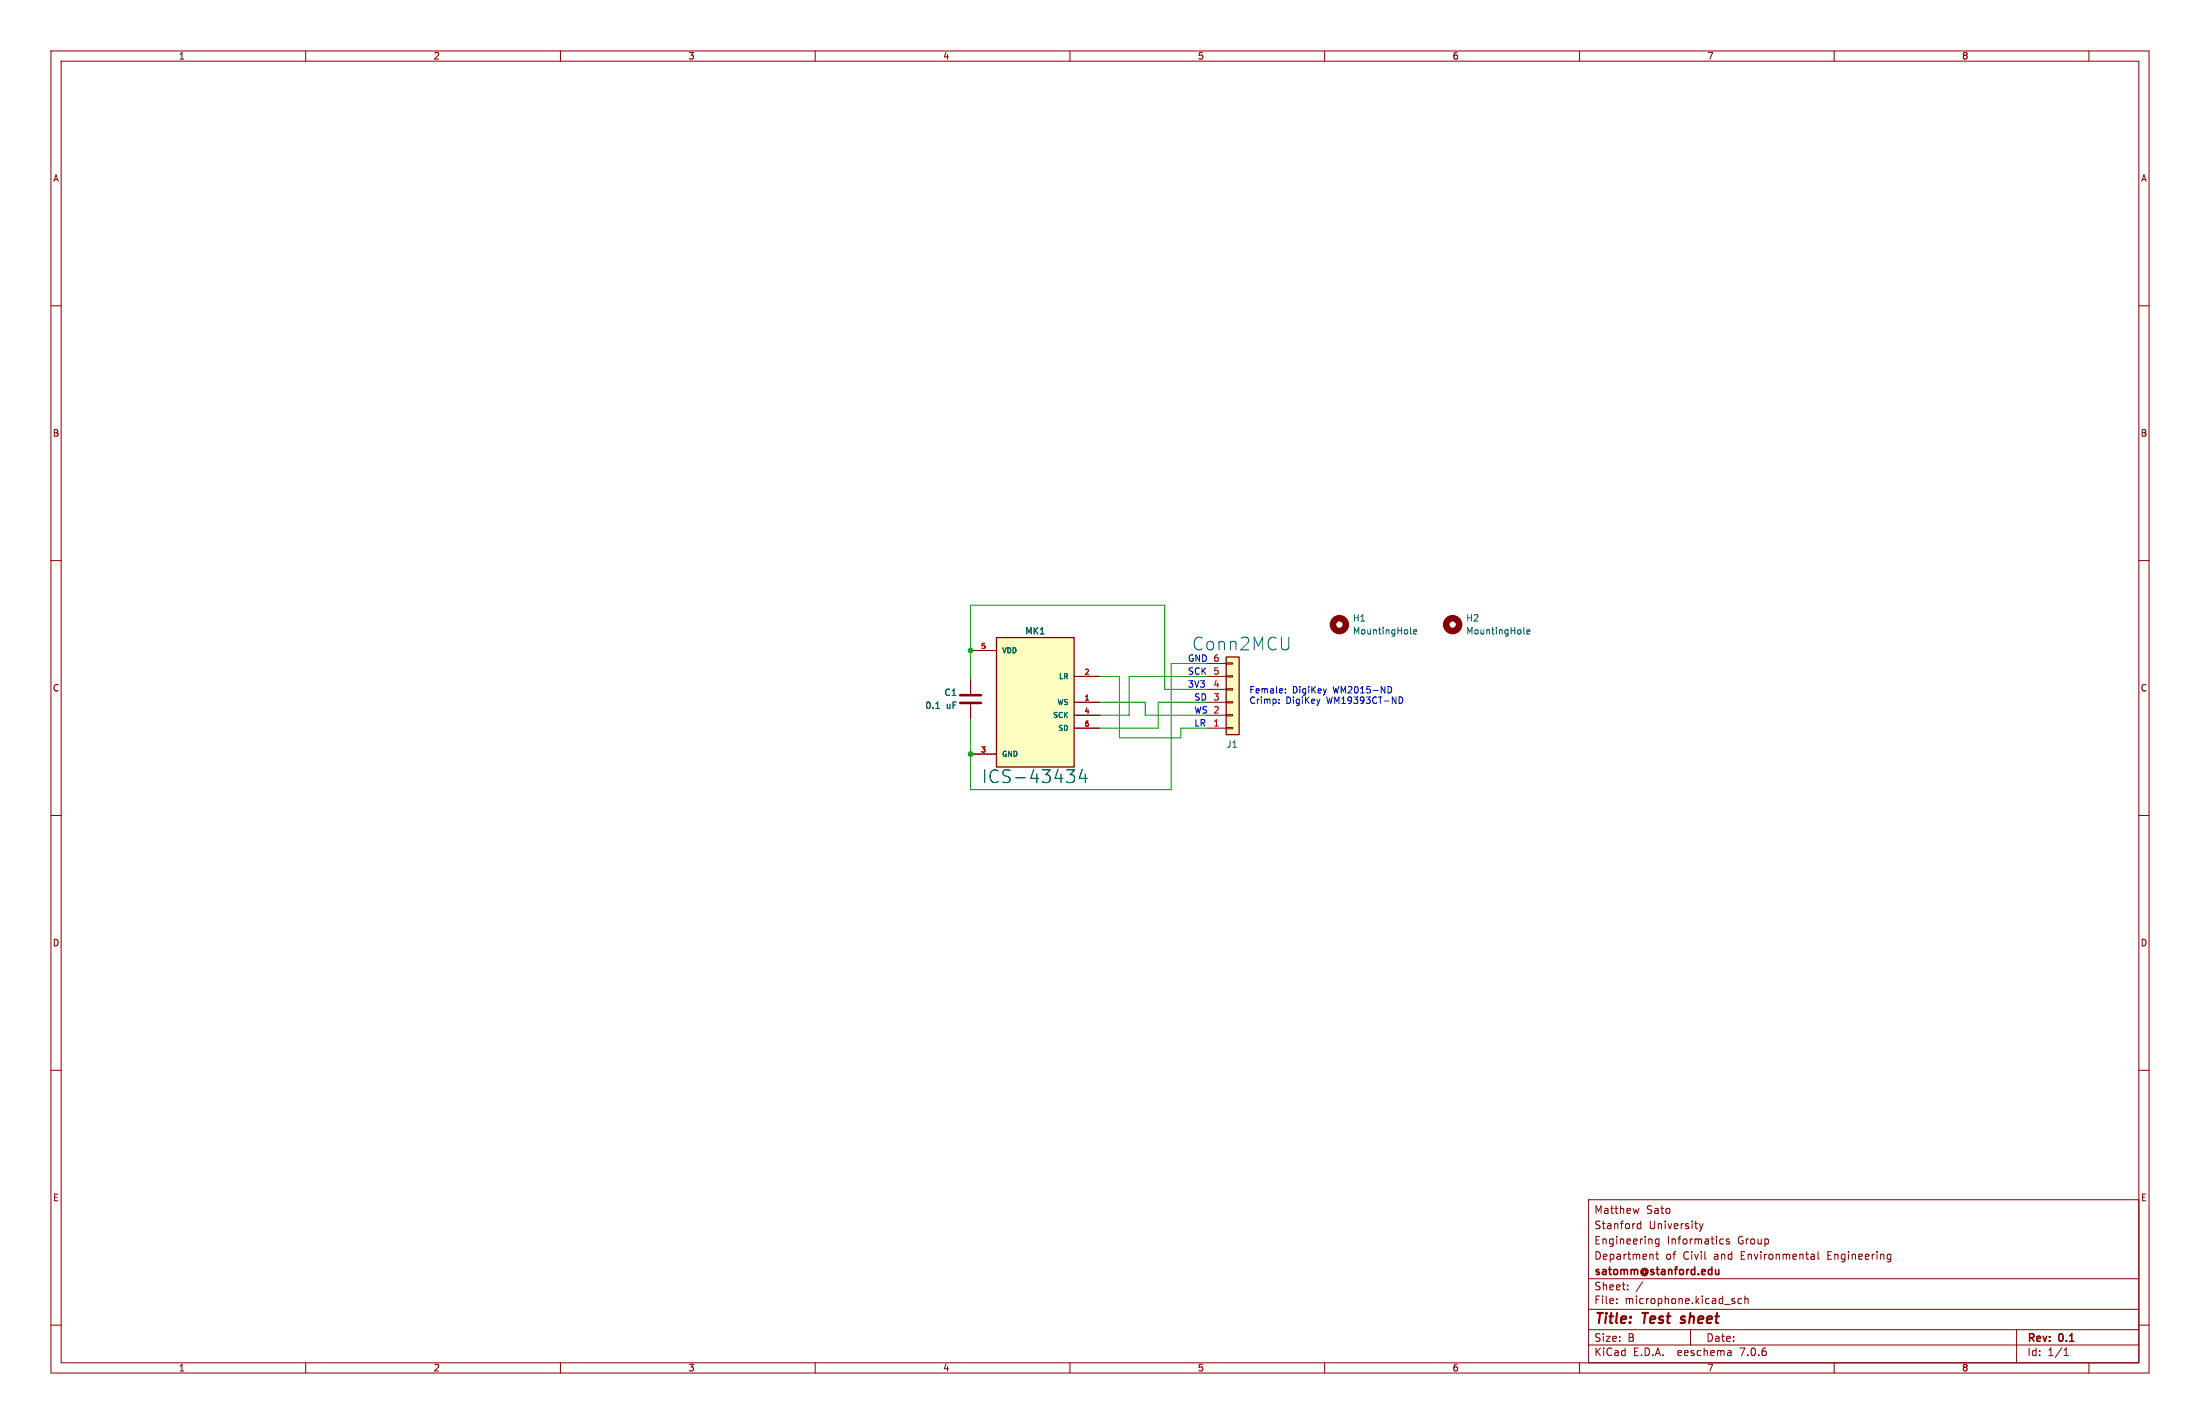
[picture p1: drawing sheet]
<svg xmlns="http://www.w3.org/2000/svg" width="432mm" height="279mm" viewBox="0 0 432 279" stroke-linecap="round" stroke-linejoin="round" font-family="sans-serif">
<g fill="none" stroke="#840000" stroke-width=".2">
<path d="M10 10h411.8v259.4h-411.8zM12 12h407.8v255.4h-407.8zM60 10v2M110 10v2M160 10v2M210 10v2M260 10v2M310 10v2M360 10v2M410 10v2M10 60h2M419.8 60h2"/>
<path d="M10 110h2M419.8 110h2M190.5 127.6h5.1M190.5 133.4v2.7M190.5 138.2v2.8M210.8 137.8h5.1M210.8 132.7h5.1M236.9 137.8h3.8M236.9 132.7h3.8M236.9 135.3h3.8M236.9 130.2h3.8M240.7 130h1.2v.3h-1.2z"/>
<path d="M240.7 132.6h1.2v.2h-1.2zM240.7 135.1h1.2v.3h-1.2zM240.7 137.7h1.2v.2h-1.2zM10 160h2M190.5 148h5.1M210.8 140.3h5.1M210.8 142.9h5.1M236.9 140.3h3.8M236.9 142.9h3.8M240.7 140.2h1.2v.3h-1.2zM240.7 142.7h1.2v.3h-1.2zM419.8 160h2"/>
<path d="M10 210h2M419.8 210h2M311.8 235.4h108v32h-108zM321.7 237.1l-.3 1M322 239.6v1.5M10 260h2M311.8 256.9h108M311.8 250.9h108M317.3 255.6v.2M317.3 254.9v.1M319.5 252.9v.2M319.5 252.2v.1"/>
<path d="M322 240.2l-.4-.1-.3 .3 .2 .6h.5M322.4 251.5l-1.3 1.9M324.4 246.2l.1 .9M325 246.1h.5M325.2 245.6v1.3l.3 .2M325.6 243.1v1.2l-.3 .3-.3-.1M325.6 243.2l-.4-.1-.3 .3 .1 .6h.6M333.5 240.1l.4 1M333.9 241.1l-.4 .5M334.3 240.1l-.4 1M337.8 243.1l.5 .1M338.3 244l-.5 .1"/>
<path d="M339.4 243.2l-.4-.1-.2 .2 .1 .2 .5 .2v.3h-.6M340.1 255.3l.4 .1v.2l-.2 .2h-.3M340.1 254.8l.4 .1M341.8 254.9l-.4-.1-.3 .3 .2 .6h.5M342.5 254.9l.2-.1 .3 .1 .1 .9M342.5 254.3v1.5M355.6 246.1l.4 .1 .1 .9M356.1 247l-.5 .1M356.1 246.4l-.5 .1M356.8 245.6v1.3l.2 .2M370.7 246.1l.4 .1M371.1 247l-.4 .1"/>
<path d="M371.1 246.1v1.2l-.3 .3M419.8 260h2M60 267.4v2M110 267.4v2M160 267.4v2M210 267.4v2M260 267.4v2M310 267.4v2M311.8 263.9h108M311.8 260.9h108M331.8 260.9v3M339.7 265.1l.1 .9"/>
<path d="M339.8 265.9l-.2 .1M339.8 265.3l-.2 .1M360 267.4v2M395.8 260.9v6.5M405.1 266h.9M405.1 264.9l.4-.4v1.5M410 267.4v2"/>
</g>
<path d="M329.8 259.5l.2 .1M330.1 258.4l-.1 .4" fill="none" stroke="#840000" stroke-width=".4"/>
<path d="M336.7 249.1l.1 .9 .3 .1 .3-.2M337.4 249.1v1" fill="none" stroke="#840000" stroke-width=".3"/>
<g fill="none" stroke="#840000" stroke-width="1.3">
<circle cx="262.9" cy="122.6" r="1.27"/>
<circle cx="285.1" cy="122.6" r="1.27"/>
</g>
<path d="M183.7 139h.7M276.8 124.2l.2 .2M277.5 124l.6-.1-.1-.3h-.4l-.1 .1v.6h.5M299.1 124.2l.2 .2M299.7 124l.6-.1-.1-.3h-.3l-.2 .1v.6h.5M209.3 151h1.6l-.9 1M210.4 152l.5 .5v.6l-.5 .4M212.4 150.9l-.6 1.8h1.6M213 151.9v1.6" fill="none" stroke="#006464" stroke-width=".2"/>
<g fill="#ffffc2" stroke="#ffffc2" stroke-width=".2">
<path d="M195.6 125.1h15.2v25.4h-15.2z"/>
<path d="M240.7 128.9h2.5v15.2h-2.5z"/>
</g>
<path d="M195.6 125.1h15.2v25.4h-15.2zM240.7 128.9h2.5v15.2h-2.5z" fill="none" stroke="#840000" stroke-width=".25"/>
<path d="M188.5 137.9h4M188.5 136.4h4" fill="none" stroke="#840000" stroke-width=".51"/>
<path d="M251 137.2v.2M251 137.9v.1M252.3 135.9v.1M252.3 135.2v.1M272.4 134.7a.64 .64 0 0 1 .8 .6 .64 .64 0 0 1-.8 .7M274.6 136.7a.64 .64 0 0 1 .7 .7 .64 .64 0 0 1-.7 .6" fill="none" stroke="#0000c2" stroke-width=".2"/>
<path d="M190.5 133.4v-14.7h38.1v16.6h8.3M215.9 132.7h3.8v12.1h12.1v-1.9h5.1M215.9 137.8h8.9v2.5h12.1M236.9 130.2h-7v24.7h-39.4v-13.9M236.9 132.7h-15.3v7.6h-5.7M236.9 137.8h-9.6v5.1h-11.4" fill="none" stroke="#009600" stroke-width=".2"/>
<g fill="#009600" stroke="#009600" stroke-width=".2">
<circle cx="190.5" cy="148" r=".46"/>
<circle cx="190.5" cy="127.6" r=".46"/>
</g>
<g font-size="3.5" fill="#006464">
<text x="233.9" y="127.8">Conn2MCU</text>
<text x="192.7" y="153.9">ICS-43434</text>
</g>
<g font-size="2.8" fill="#840000">
<text x="312.8" y="260.3">Title:</text>
<text x="322.5" y="260.3">Test</text>
<text x="330.8" y="260.3">sheet</text>
</g>
<g font-size="2.1" fill="#840000">
<text x="312.8" y="238.4">Matthew</text>
<text x="323.1" y="238.4">Sato</text>
<text x="312.8" y="244.4">Engineering</text>
<text x="312.8" y="241.4">Stanford</text>
<text x="323.6" y="241.4">University</text>
<text x="327.2" y="244.4">Informatics</text>
<text x="341.1" y="244.4">Group</text>
<text x="312.8" y="250.6">satomm@stanford.edu</text>
<text x="312.8" y="247.4">Department</text>
<text x="326.9" y="247.4">of</text>
<text x="330.4" y="247.4">Civil</text>
<text x="336.6" y="247.4">and</text>
<text x="341.9" y="247.4">Environmental</text>
<text x="359.1" y="247.4">Engineering</text>
<text x="312.8" y="256.1">File:</text>
<text x="312.8" y="253.4">Sheet:</text>
<text x="318.9" y="256.1">microphone.kicad_sch</text>
<text x="312.8" y="263.5">Size:</text>
<text x="319.5" y="263.5">B</text>
<text x="334.8" y="263.5">Date:</text>
<text x="397.8" y="263.7">Rev:</text>
<text x="404.2" y="263.7">0.1</text>
<text x="312.8" y="266.3">KiCad</text>
<text x="320.5" y="266.3">E.D.A.</text>
<text x="329.4" y="266.3">eeschema</text>
<text x="341.8" y="266.3">7.0.6</text>
<text x="397.8" y="266.3">Id:</text>
<text x="401.9" y="266.3">1/1</text>
</g>
<g font-size="1.8" fill="#840000">
<text x="35" y="11.9">1</text>
<text x="85" y="11.9">2</text>
<text x="135" y="11.9">3</text>
<text x="185" y="11.9">4</text>
<text x="235" y="11.9">5</text>
<text x="285" y="11.9">6</text>
<text x="335" y="11.9">7</text>
<text x="385" y="11.9">8</text>
<text x="10.3" y="35.9">A</text>
<text x="420.1" y="35.9">A</text>
<text x="10.3" y="85.9">B</text>
<text x="420.1" y="85.9">B</text>
<text x="10.3" y="135.9">C</text>
<text x="420.1" y="135.9">C</text>
<text x="10.3" y="185.9">D</text>
<text x="420.1" y="185.9">D</text>
<text x="10.3" y="235.9">E</text>
<text x="420.1" y="235.9">E</text>
<text x="35" y="269.3">1</text>
<text x="85" y="269.3">2</text>
<text x="135" y="269.3">3</text>
<text x="185" y="269.3">4</text>
<text x="235" y="269.3">5</text>
<text x="285" y="269.3">6</text>
<text x="335" y="269.3">7</text>
<text x="385" y="269.3">8</text>
</g>
<g font-size="1.8" fill="#006464">
<text x="201.1" y="124.7">MK1</text>
<text x="265.4" y="122.1">H1</text>
<text x="265.4" y="124.7">MountingHole</text>
<text x="287.7" y="122.1">H2</text>
<text x="287.7" y="124.7">MountingHole</text>
<text x="185.3" y="136.8">C1</text>
<text x="181.5" y="139.3">0.1</text>
<text x="185.7" y="139.3">uF</text>
<text x="240.7" y="146.9">J1</text>
</g>
<g font-size="1.8" fill="#0000c2">
<text x="233" y="129.9">GND 6</text>
<text x="233" y="132.5">SCK</text>
<text x="233" y="135">3V3</text>
<text x="234.3" y="137.5">SD</text>
<text x="245.1" y="136.1">Female:</text>
<text x="253.7" y="136.1">DigiKey</text>
<text x="261.8" y="136.1">WM2015-ND</text>
<text x="234.3" y="140.1">WS 2</text>
<text x="234.3" y="142.6">LR</text>
<text x="245.1" y="138.2">Crimp:</text>
<text x="252.4" y="138.2">DigiKey</text>
<text x="260.5" y="138.2">WM19393CT-ND</text>
</g>
<g font-size="1.8" fill="#a90000">
<text x="238.1" y="137.5">3</text>
<text x="238.1" y="135">4</text>
<text x="238.1" y="132.5">5</text>
<text x="238.1" y="142.6">1</text>
</g>
<g font-size="1.4" fill="#a90000">
<text x="192.4" y="127.4">5</text>
<text x="212.7" y="137.5">1</text>
<text x="212.7" y="132.5">2</text>
<text x="212.7" y="140.1">4</text>
<text x="212.7" y="142.6">6</text>
<text x="192.4" y="147.7">3</text>
</g>
<g font-size="1.4" fill="#006464">
<text x="196.6" y="128.4">VDD</text>
<text x="207.7" y="133.5">LR</text>
<text x="206.6" y="141.1">SCK</text>
<text x="207.4" y="138.5">WS</text>
<text x="207.6" y="143.6">SD</text>
<text x="196.6" y="148.7">GND</text>
</g>
</svg>
